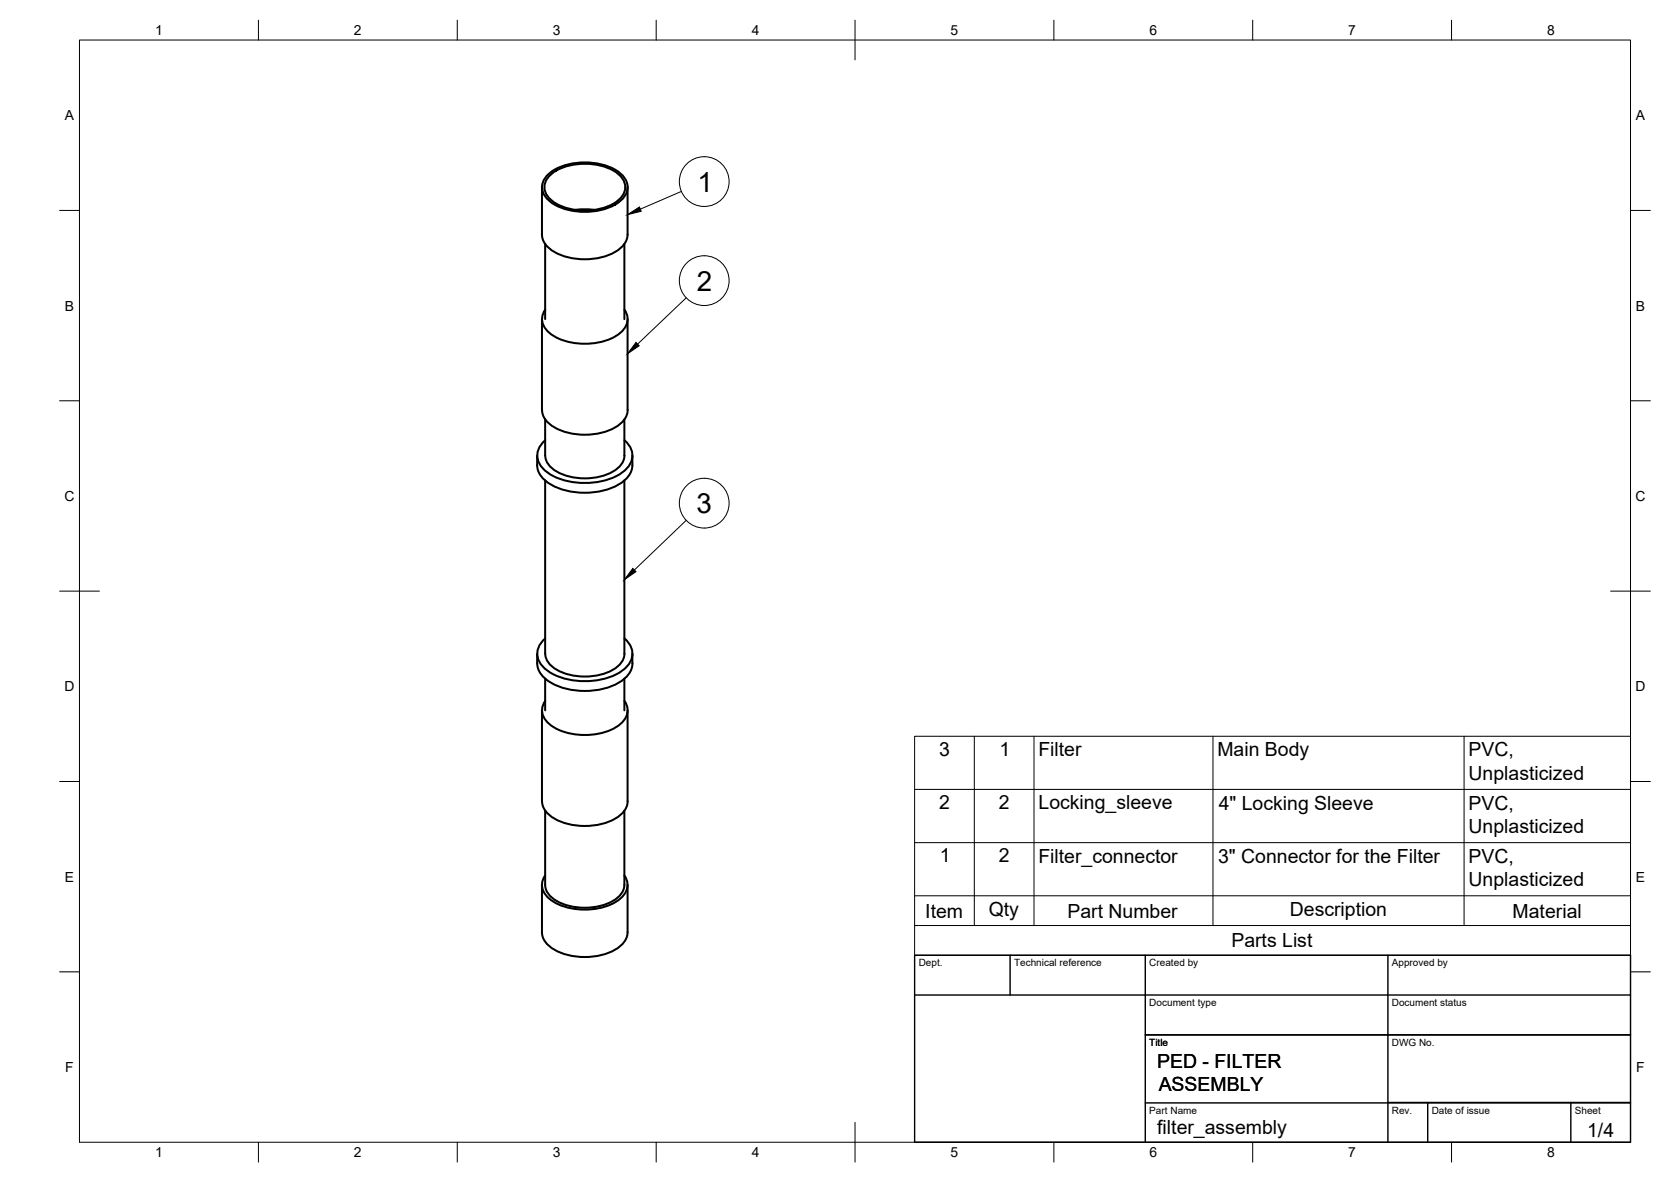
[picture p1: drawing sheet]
<svg xmlns="http://www.w3.org/2000/svg" width="420mm" height="297mm" viewBox="0 0 420 297" stroke-linecap="round" stroke-linejoin="round" font-family="sans-serif">
<!-- layer: Visible -->
<g fill="none" stroke="#000" stroke-width=".51">
<path d="M136.3 47v11.9a5.8 5.8 0 0 0 4.2 5 16.5 16.5 0 0 0 15.1-1.2 5 5 0 0 0 2.2-3.8v-11.9M137.7 44a14.9 14.9 0 0 1 12.5-2.9 9.7 9.7 0 0 1 7.3 4.4 4.2 4.2 0 0 1-1.9 5.3 16.2 16.2 0 0 1-17.1 0 4.2 4.2 0 0 1-.8-6.8zM138.1 44.3a14.2 14.2 0 0 1 12.8-2.7 8.6 8.6 0 0 1 6.1 4.2 4.1 4.1 0 0 1-1.8 4.7 15.2 15.2 0 0 1-16.3 0 4 4 0 0 1-.8-6.2zM144.8 52.7l2.6-.1 1.9 .1M137.1 61.3v18.9M137.1 77.8a4.2 4.2 0 0 0 1.4 6.1 16.2 16.2 0 0 0 17.1 0 4.2 4.2 0 0 0 1.4-6.1M157 61.3v18.9M136.3 80.2v22.8a5.8 5.8 0 0 0 4.2 5 16.5 16.5 0 0 0 15.1-1.2 5 5 0 0 0 2.2-3.8M157.8 80.2v22.8M135.1 114.5a6.4 6.4 0 0 0 1.4 5.7 15.9 15.9 0 0 0 13.5 3.4 12 12 0 0 0 8.2-4.2 6.7 6.7 0 0 0 .8-4.9M137.1 105.4v9.1a5.4 5.4 0 0 0 3.9 4.5 15.3 15.3 0 0 0 13.9-1 4.6 4.6 0 0 0 2.1-3.5M137.1 110.6a4.7 4.7 0 0 0 0 7.7 17.7 17.7 0 0 0 15.6 2.3 9.2 9.2 0 0 0 6.1-4.8 4.7 4.7 0 0 0-1.8-5.2"/>
<path d="M157 105.4v9.1M137.1 120.7v43.6a5.4 5.4 0 0 0 3.9 4.5 15.3 15.3 0 0 0 13.9-1 4.6 4.6 0 0 0 2.1-3.5M157 120.7v43.6M135.1 164.3a6.5 6.5 0 0 0 1.4 5.7 15.9 15.9 0 0 0 13.5 3.4 12 12 0 0 0 8.2-4.2l.7-1.6 .1-.9M136.3 178.5v22.9a5.8 5.8 0 0 0 4.2 4.9 16.5 16.5 0 0 0 15.1-1.1 5 5 0 0 0 2.2-3.8M137.1 170.6v7.9M137.1 160.4a4.7 4.7 0 0 0 0 7.7 17.7 17.7 0 0 0 15.6 2.3 9.2 9.2 0 0 0 6.1-4.8 4.7 4.7 0 0 0-1.8-5.2M137.1 176.1a4.2 4.2 0 0 0 1.4 6.2 16.2 16.2 0 0 0 17.1 0 4.2 4.2 0 0 0 1.4-6.2M157 170.6v7.9M157.8 178.5v22.9M159 164.3v2.4M137.1 203.7v18.7a5.4 5.4 0 0 0 3.8 4.5 15.3 15.3 0 0 0 14-1 4.6 4.6 0 0 0 2.1-3.5v-18.7"/>
<path d="M136.3 222.4v11.9a5.8 5.8 0 0 0 4.2 4.9 16.5 16.5 0 0 0 15.1-1.1 5 5 0 0 0 2.2-3.8v-11.9M137.1 220a4.2 4.2 0 0 0 1.4 6.1 16.2 16.2 0 0 0 17.1 0 4.2 4.2 0 0 0 1.4-6.1"/>
</g>
<!-- layer: BORDER -->
<g fill="none" stroke="#000" stroke-width=".25">
<path d="M20 10.1h390v276.9h-390zM65 5.1v5M115 5.1v5M165 5.1v5M215 5.1v10M265 5.1v5M315 5.1v5M365 5.1v5M15 52.9h5M410 52.9h5M15 100.7h5M410 100.7h5"/>
<path d="M15 148.6h10M405 148.6h10M15 196.4h5M410 196.4h5M15 244.2h5M410 244.2h5M65 287v5M115 287v5M165 287v5M215 282.1v9.9M265 287v5M315 287v5"/>
<path d="M365 287v5"/>
</g>
<!-- layer: TITLEBLOCK -->
<path d="M230 240.1h180v46.9h-180zM230 250h180M254 240.1v9.9M288 240.1v46.9M349 240.1v46.9M288 260.1h122M288 277.2h122M349 277.1h61M359 277.1v9.9M395 277.1v9.9" fill="none" stroke="#000" stroke-width=".36"/>
<!-- layer: Balloons -->
<g fill="none" stroke="#000" stroke-width=".25">
<circle cx="177.1" cy="45.6" r="6.3"/>
<circle cx="177.1" cy="70.5" r="6.3"/>
<circle cx="177.1" cy="126.4" r="6.3"/>
</g>
<!-- layer: 0 -->
<path d="M157.8 53.9l3-1.9 .4 1.1zM159.9 86l.8 .9-2.9 2zM159.1 142.8l.8 .9-2.9 2z" fill="#000" stroke="#000" stroke-width=".25"/>
<path d="M171.3 48.1l-10.3 4.5M172.5 74.9l-12.2 11.6M172.5 130.8l-13 12.4" fill="none" stroke="#000" stroke-width=".25"/>
<!-- layer: Parts Lists -->
<path d="M230 185h180v55.1h-180zM230 198.4h180M245 185v47.6M260 185v47.6M305 185v47.6M368.1 185v47.6M230 211.8h180M230 232.6h180M230 225.1h180" fill="none" stroke="#000" stroke-width=".25"/>
<g font-size="7">
<text x="175.4" y="48.2">1</text>
<text x="175.2" y="73.1">2</text>
<text x="175.1" y="128.9">3</text>
</g>
<g font-size="4.9">
<text x="236.1" y="189.9">3</text>
<text x="251.3" y="189.9">1</text>
<text x="261.1" y="190">Filter</text>
<text x="306.1" y="190">Main Body</text>
<text x="369.3" y="190.1">PVC,</text>
<text x="369.3" y="195.9">Unplasticized</text>
<text x="236.2" y="203.3">2</text>
<text x="251.2" y="203.3">2</text>
<text x="261.1" y="203.4">Locking_sleeve</text>
<text x="306.4" y="203.4">4&quot; Locking Sleeve</text>
<text x="369.3" y="203.4">PVC,</text>
<text x="369.3" y="209.3">Unplasticized</text>
<text x="236.3" y="216.7">1</text>
<text x="251.2" y="216.7">2</text>
<text x="261.1" y="216.8">Filter_connector</text>
<text x="306.3" y="216.8">3&quot; Connector for the Filter</text>
<text x="369.3" y="216.8">PVC,</text>
<text x="369.3" y="222.6">Unplasticized</text>
<text x="232.7" y="230.6">Item</text>
<text x="248.6" y="230.1">Qty</text>
<text x="268.4" y="230.6">Part Number</text>
<text x="324.3" y="230.1">Description</text>
<text x="380.3" y="230.6">Material</text>
<text x="309.6" y="238">Parts List</text>
<text x="291" y="268.3">PED - FILTER</text>
<text x="291.3" y="274.2">ASSEMBLY</text>
<text x="291" y="285.1">filter_assembly</text>
<text x="399.1" y="285.7">1/4</text>
</g>
<g font-size="3.5">
<text x="39" y="8.8">1</text>
<text x="89" y="8.8">2</text>
<text x="139" y="8.8">3</text>
<text x="189" y="8.8">4</text>
<text x="239" y="8.8">5</text>
<text x="289" y="8.8">6</text>
<text x="339" y="8.8">7</text>
<text x="389" y="8.8">8</text>
<text x="16.3" y="30.2">A</text>
<text x="411.3" y="30.2">A</text>
<text x="16.3" y="78">B</text>
<text x="411.3" y="78">B</text>
<text x="16.2" y="125.9">C</text>
<text x="411.2" y="125.9">C</text>
<text x="16.2" y="173.7">D</text>
<text x="411.2" y="173.7">D</text>
<text x="16.3" y="221.6">E</text>
<text x="411.3" y="221.6">E</text>
<text x="16.4" y="269.4">F</text>
<text x="411.4" y="269.4">F</text>
<text x="39" y="290.8">1</text>
<text x="89" y="290.8">2</text>
<text x="139" y="290.8">3</text>
<text x="189" y="290.8">4</text>
<text x="239" y="290.8">5</text>
<text x="289" y="290.8">6</text>
<text x="339" y="290.8">7</text>
<text x="389" y="290.8">8</text>
</g>
<g font-size="2.5">
<text x="231" y="242.9">Dept.</text>
<text x="255" y="242.9">Technical reference</text>
<text x="289" y="242.9">Created by</text>
<text x="350" y="242.9">Approved by</text>
<text x="289" y="252.8">Document type</text>
<text x="350" y="252.8">Document status</text>
<text x="289" y="262.9">Title</text>
<text x="350" y="262.9">DWG No.</text>
<text x="289" y="280">Part Name</text>
<text x="350" y="279.9">Rev.</text>
<text x="360" y="279.9">Date of issue</text>
<text x="396" y="279.9">Sheet</text>
</g>
</svg>
